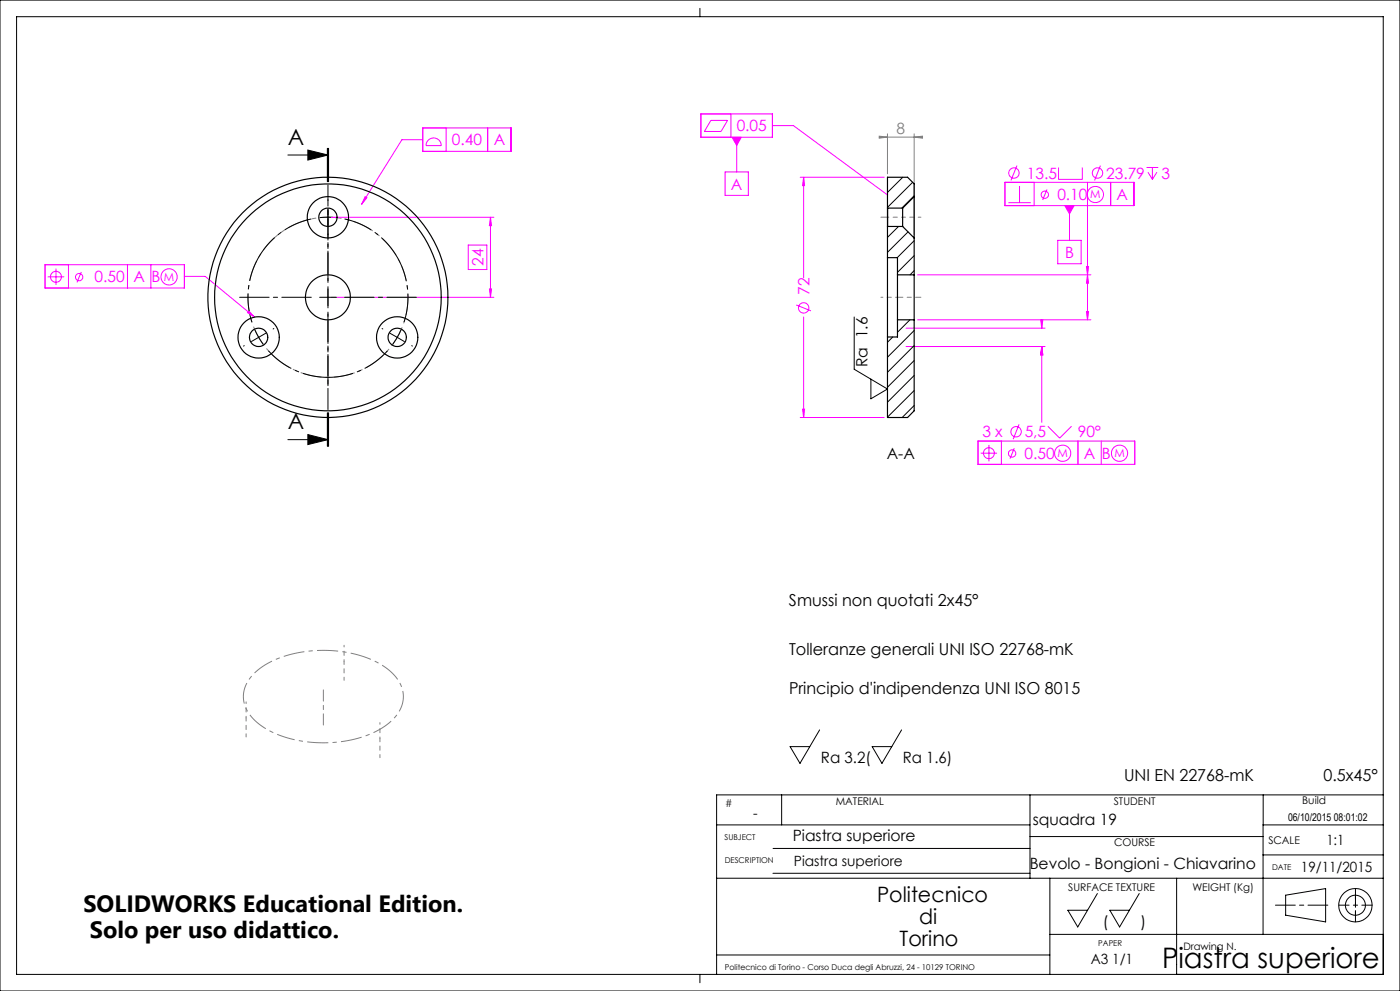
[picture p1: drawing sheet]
<svg xmlns="http://www.w3.org/2000/svg" width="420mm" height="297mm" viewBox="0 0 420 297" stroke-linecap="round" stroke-linejoin="round" font-family="sans-serif">
<g fill="none" stroke="#000" stroke-width=".3">
<path d="M0 0h420v297h-420zM5 5h410v287h-410zM210 2.5v2.5M86.4 46.5h12M92.4 45l6 1.5-6 1.5zM98.2 44.5v10M98.4 44.5v10M98.6 44.5v10M117 99.9l2.2 1.2M120.3 98.9l-1.1 2.2M256.3 95v15.7l9.9 5.9-4.9 2.9v-5.9M119.2 101.1l-1.4 2.1"/>
<path d="M119.2 101.1l2.1 1.3M86.4 131.8h12M92.4 130.2l6 1.6-6 1.4zM98.2 123.7v10M98.4 123.7v10M98.6 123.7v10zM234.5 238.2v9M309 238.2v25M379 238.2v9M415 238.2h-200v53.8M215 247.2h94M231.9 254.3h77.1"/>
<path d="M309 250.7h69.9M378.9 256.2h36.1M415 247.2h-36.1v32.8M215 263.2h200M231.9 261.7h77.1M315 263.2v28.8M353 263.2v28.8M385.7 268.3l12-2v10l-12-2zM210 292v2.5M215 286.2h100M315 280h100"/>
<circle cx="406.6" cy="271.3" r="5"/>
<circle cx="406.6" cy="271.3" r="3"/>
</g>
<path d="M401.6 271.3h10M406.6 276.3v-10" fill="none" stroke="#000" stroke-width=".3" stroke-dasharray="6.3 1.3 1.3 1.3" stroke-dashoffset="3.3"/>
<path d="M382.6 271.3h15.7" fill="none" stroke="#000" stroke-width=".3" stroke-dasharray="6.3 1.3 1.3 1.3" stroke-dashoffset=".4"/>
<path d="M406.6 268.3v6" fill="none" stroke="#000" stroke-width=".3" stroke-dasharray="6.3 1.3 1.3 1.3" stroke-dashoffset="3"/>
<g fill="none" stroke="#f0f" stroke-width=".3">
<path d="M126.8 38.3h26.5v7.1h-26.5zM133.8 38.3v7.1M146.3 38.3v7.1M210.3 34.1h21.4v7h-21.4zM213.3 36.1h5l-2 3.3h-5zM219.3 34.1v7M231.7 37.6h6.3l28.2 20.8M109.5 58.9l.6 .4-1.6 1.9zM126.8 41.9h-6.2l-12.1 19.3M128.4 42a2.28 2.28 0 0 1 2.5-.5 2.28 2.28 0 0 1 1.5 2.1h-4.6l.2-.8zM217.5 51.5h7v7.1h-7zM219.6 41.1h2.8l-1.4 2.5z"/>
<path d="M221 41.1v10.4M240.1 53.1h25.2M241.1 53.1l.3 2.5h-.6zM241.1 53.1v30.2M301.5 54.6h38.7v7h-38.7zM305.1 49.6l-1.8 4.5M305.9 55.7v5M310.2 54.6v7M314.1 56.8l-1.3 3.1M317.6 50.2v3.6h7.1v-3.6M326.2 54.6v41.2M330.1 49.6l-1.7 4.5"/>
<path d="M333.2 54.6v7M344 50.2h3.5M344.4 51.6l1.3 2.2M345.7 50.2v3.6M347.1 51.6l-1.4 2.2M13.5 79.3h41.8v7h-41.8zM20.5 79.3v7M38.2 79.3v7M45.3 79.3v7M99.4 65.1h48.8M140.5 73.4h5.5v7.4h-5.5zM147.1 65.1v24"/>
<path d="M147.1 65.1l.4 2.5h-.7zM302.5 60.7h6.7M317.3 72h7v7.1h-7zM319.4 61.6h2.8l-1.3 2.5zM320.9 61.6v10.4M325.9 79.9h.7l-.4 2.5zM14.3 83h5M16.8 80.5v4.9M24.4 81.5l-1.3 3.1M55.3 82.8h6.3l14.8 12.2M74.6 93.2l1.8 1.8-2.1-1.3zM99.4 89.1h48.8"/>
<path d="M146.8 86.6h.7l-.4 2.5zM238.9 91.4l4.4 1.8M241.1 95v30.1M271.8 98.4h41.7M275.3 82.4h52M275.3 95.8h52M312.2 95.8h.6l-.3 2.6zM312.5 95.8v2.6M325.9 93.4h.7l-.4 2.4zM326.2 82.4l.4 2.5h-.7zM271.8 103.9h41.7M312.5 103.9l.3 2.5h-.6z"/>
<path d="M312.5 103.9v22.7M240.1 125.1h25.2M240.8 122.6h.6l-.3 2.5zM293.4 132.2h47v7h-47zM294.2 135.8h4.9M296.7 133.3v5M300.4 132.2v7M304.3 134.3l-1.3 3.2M305.7 127.2l-1.7 4.4M314.4 127.7l3.5 3.6 3.6-3.6M323.4 132.2v7M330.4 132.2v7"/>
<circle cx="304.2" cy="51.8" r="1.55"/>
<circle cx="313.4" cy="58.4" r="1.09"/>
<circle cx="328.6" cy="58.3" r="2.42"/>
<circle cx="329.3" cy="51.9" r="1.55"/>
<circle cx="16.8" cy="83" r="1.63"/>
<circle cx="23.7" cy="83.1" r="1.09"/>
<circle cx="50.7" cy="83" r="2.43"/>
<circle cx="241.1" cy="92.3" r="1.56"/>
<circle cx="296.7" cy="135.8" r="1.64"/>
<circle cx="303.6" cy="135.9" r="1.09"/>
<circle cx="304.8" cy="129.4" r="1.55"/>
<circle cx="318.8" cy="135.8" r="2.43"/>
<circle cx="335.9" cy="135.8" r="2.42"/>
</g>
<path d="M263.8 40.8l2.4 .3-2.4 .3zM263.8 41.1h13M266.2 40.1v12M274.2 41.1l2.6-.3v.6zM274.2 40.1v30.2" fill="none" stroke="#808080" stroke-width=".3"/>
<path d="M85.7 221a37.4 37.4 0 0 0 29.2-3 11.1 11.1 0 0 0 6.1-10 12.7 12.7 0 0 0-7.4-9.2 37.4 37.4 0 0 0-34.3 .6 11.4 11.4 0 0 0-6.3 9.9 12.4 12.4 0 0 0 7.2 9.3l2.6 1.3 2.9 1.1" fill="none" stroke="#808080" stroke-width=".3" stroke-dasharray="6.3 1.3 1.3 1.3" stroke-dashoffset="3.6" stroke-linecap="butt"/>
<path d="M121.3 82.1a24 24 0 0 0-40.1-9.7 24 24 0 0 0 10.9 39.9 24 24 0 0 0 29.6-28.9l-.4-1.3" fill="none" stroke="#808080" stroke-width=".3" stroke-dasharray="6.3 1.3 1.3 1.3" stroke-dashoffset="4" stroke-linecap="butt"/>
<path d="M98.4 65.1l-2.5 .1M98.4 65.1l2.5 .1M77.6 101.1l1.4 2.1M77.6 101.1l-1.1-2.2" fill="none" stroke="#000" stroke-width=".3" stroke-dasharray="15.2 1.3 1.3 1.3" stroke-linecap="butt"/>
<path d="M93.4 65.6a24 24 0 0 0-17.8 30.9M121.2 96.5a24 24 0 0 0-17.8-30.9M80.5 105.1a24 24 0 0 0 35.7 0" fill="none" stroke="#000" stroke-width=".3" stroke-dasharray="15.2 1.3 1.3 1.3" stroke-dashoffset="6.5" stroke-linecap="butt"/>
<path d="M98.4 44.5v89.2" fill="none" stroke="#000" stroke-width=".3" stroke-dasharray="6.3 1.3 1.3 1.3" stroke-dashoffset="-.8"/>
<path d="M276.3 65.1h-5.5" fill="none" stroke="#808080" stroke-width=".3" stroke-dasharray="15.2 1.3 1.3 1.3" stroke-dashoffset="14.4"/>
<path d="M266.3 65.1h4.5" fill="none" stroke="#808080" stroke-width=".3" stroke-dasharray="15.2 1.3 1.3 1.3" stroke-dashoffset="14.9"/>
<path d="M264.3 65.1h2" fill="none" stroke="#808080" stroke-width=".3" stroke-dasharray="15.2 1.3 1.3 1.3"/>
<path d="M269.3 89.1h-5" fill="none" stroke="#808080" stroke-width=".3" stroke-dasharray="15.2 1.3 1.3 1.3" stroke-dashoffset="14.6"/>
<path d="M276.3 89.1h-7" fill="none" stroke="#808080" stroke-width=".3" stroke-dasharray="15.2 1.3 1.3 1.3" stroke-dashoffset="13.6"/>
<g fill="none" stroke="#000" stroke-width=".3" stroke-dasharray="15.2 1.3 1.3 1.3">
<path d="M98.4 65.1v-2.5M98.4 65.1v2.5M98.4 60.1v-.3M98.4 70.1v.2M81.9 98.6l.3-.1M98.4 89.1v-2.5M98.4 89.1h-2.5M98.4 89.1v2.5M98.4 89.1h2.5M114.8 98.6l-.2-.1M73.3 103.6l-.2 .1M77.6 101.1l-2.2 1.2"/>
<path d="M77.6 101.1l2.2-1.3M123.5 103.6l.2 .1"/>
</g>
<path d="M93.4 89.1h-21.5M98.4 84.1v-21.5M98.4 94.1v21.5M103.4 89.1h21.5" fill="none" stroke="#000" stroke-width=".3" stroke-dasharray="15.2 1.3 1.3 1.3" stroke-dashoffset="6.4"/>
<path d="M97 206.8v10.5" fill="none" stroke="#808080" stroke-width=".3" stroke-dasharray="15.2 1.3 1.3 1.3" stroke-dashoffset="11.9"/>
<path d="M103.2 203.9v-5.7M73.8 220.9v-5.7M114 227.1v-5.7" fill="none" stroke="#808080" stroke-width=".3" stroke-dasharray="15.2 1.3 1.3 1.3" stroke-dashoffset="14.3"/>
<path d="M103.2 193.4v4.8M73.8 210.4v4.8M114 216.6v4.8" fill="none" stroke="#808080" stroke-width=".3" stroke-dasharray="15.2 1.3 1.3 1.3" stroke-dashoffset="14.7"/>
<path d="M92.4 45l6 1.5-6 1.5zM92.4 130.2l6 1.6-6 1.4z" fill="#000"/>
<path d="M266.1 58.2v.3l.3 .1-.2-.2 .2 .1v-.2zM219.6 41.1l1.4 2.5 1.4-2.5zM319.4 61.6l1.5 2.5 1.3-2.5z" fill="#f0f"/>
<path d="M263.8 40.8l2.4 .3-2.4 .3zM274.2 41.1l2.6-.3v.6z" fill="#808080"/>
<g fill="#f0f">
<path d="M74.6 93.2l1.8 1.8-2.1-1.3z"/>
<path d="M109.5 58.9l.6 .4-1.6 1.9z"/>
<path d="M326.2 82.4l.4 2.5h-.7zM325.9 93.4h.7l-.4 2.4zM325.9 79.9h.7l-.4 2.5zM312.2 95.8h.6l-.3 2.6zM312.5 103.9l.3 2.5h-.6zM312.5 103.9l.3 2.5h-.6z"/>
<path d="M146.8 86.6h.7l-.4 2.5zM147.1 65.1l.4 2.5h-.7zM240.8 122.6h.6l-.3 2.5zM241.1 53.1l.3 2.5h-.6z"/>
</g>
<g fill="none" stroke="#000" stroke-width=".35">
<path d="M274.2 58.9v12.4M274.2 58.9v-3.8l-1.9-2h-6.1v9.2M274.2 58.9l-3.4 3.5M266.2 77.2v23.8M266.2 62.3v5.6M266.2 77.2h3v5.2M266.2 67.9v9.3M266.2 67.9h4.6M266.2 62.3l.1 .1M266.3 62.4v5.5M266.3 62.4h4.5M270.8 62.4v5.5"/>
<path d="M270.8 67.9l3.4 3.4M274.2 71.3v11.1M269.2 82.4v13.4M269.2 95.8v5.2h-3M269.2 82.4h5M269.2 95.8h5M274.2 82.4v13.4M274.2 95.8v27.3l-1.9 2h-6.1v-24.1"/>
<circle cx="98.4" cy="65.1" r="2.75"/>
<circle cx="98.4" cy="65.1" r="6.2"/>
<circle cx="98.4" cy="89.1" r="34"/>
<circle cx="98.4" cy="89.1" r="36"/>
<circle cx="98.4" cy="89.1" r="6.8"/>
<circle cx="77.6" cy="101.1" r="2.75"/>
<circle cx="77.6" cy="101.1" r="6.2"/>
<circle cx="119.2" cy="101.1" r="6.2"/>
<circle cx="119.2" cy="101.1" r="2.76"/>
</g>
<g fill="none" stroke="#000" stroke-width=".3">
<path d="M266.3 53.1l-.1 .1M270.8 53.1l-4.6 4.6M273.8 54.6l-7.6 7.6M274.2 58.7l-3.7 3.7M269.6 67.9l-3.4 3.3M272.4 69.5l-6.2 6.1M274.2 72.1l-5 5.1M274.2 76.6l-5 5M273 95.8l-3.8 3.8M274.2 81.1l-1.2 1.3M274.2 99.1l-8 8M267.8 101l-1.6 1.6"/>
<path d="M274.2 103.6l-8 8M274.2 108.1l-8 8M274.2 112.5l-8 8M274.2 117l-8 8M274.2 121.5l-3.5 3.6M245.9 218.8l-5.9 10-3-5h5.9M270.5 218.8l-5.9 10-2.9-5h5.8M329.2 267.8l-5.9 10-2.9-5h5.9M341.8 267.8l-5.9 10-2.9-5h5.8"/>
</g>
<text font-size="8.5" x="348.6" y="290.1">Piastra superiore</text>
<g font-size="7.1">
<text x="25" y="273.3">SOLIDWORKS Educational Edition.</text>
<text x="26.9" y="281">Solo per uso didattico.</text>
</g>
<g font-size="6.7">
<text x="86.4" y="43.4">A</text>
<text x="86.4" y="128.6">A</text>
</g>
<g font-size="6.3">
<text x="263.1" y="270.4">Politecnico</text>
<text x="275.7" y="276.8">di</text>
<text x="269.9" y="283.7">Torino</text>
</g>
<g font-size="4.9">
<text x="236.7" y="181.7">Smussi non quotati 2x45°</text>
<text x="236.7" y="196.2">Tolleranze generali UNI ISO 22768-mK</text>
<text x="236.7" y="208">Principio d'indipendenza UNI ISO 8015</text>
<text x="337.2" y="234">UNI EN 22768-mK</text>
<text x="397" y="234.1">0.5x45°</text>
</g>
<g font-size="4.7" fill="#f0f">
<text x="221" y="39.4">0.05</text>
<text x="135.6" y="43.6">0.40</text>
<text x="148.1" y="43.6">A</text>
<text x="308.1" y="53.5">13.5</text>
<text x="331.8" y="53.5">23.79</text>
<text x="348.5" y="53.5">3</text>
<text x="219.3" y="56.8">A</text>
<text x="317.2" y="59.9">0.10</text>
<text x="335" y="59.9">A</text>
<text x="319.5" y="77.3">B</text>
<text x="145" y="79.7" transform="rotate(-90 145 79.7)">24</text>
<text x="28.4" y="84.6">0.50</text>
<text x="40" y="84.6">A</text>
<text x="45.5" y="84.6">B</text>
<text x="242.8" y="88.4" transform="rotate(-90 242.8 88.4)">72</text>
<text x="294.7" y="131.1">3 x</text>
<text x="307.4" y="131.1">5,5</text>
<text x="323.3" y="131.1">90°</text>
<text x="307.4" y="137.4">0.50</text>
<text x="325.2" y="137.4">A</text>
<text x="330.6" y="137.4">B</text>
</g>
<text font-size="4.7" fill="#808080" x="269" y="40.1">8</text>
<g font-size="4.7">
<text x="260.3" y="110" transform="rotate(-90 260.3 110)">Ra 1.6</text>
<text x="266" y="137.6">A-A</text>
<text x="246.3" y="228.7">Ra 3.2(</text>
<text x="270.9" y="228.7">Ra 1.6)</text>
<text x="309.9" y="247.1">squadra 19</text>
<text x="237.8" y="252.1">Piastra superiore</text>
<text x="308.9" y="260.5">Bevolo - Bongioni - Chiavarino</text>
<text x="330.9" y="277.8">(</text>
<text x="342.2" y="277.8">)</text>
</g>
<g font-size="4.2">
<text x="225.9" y="245.1">-</text>
<text x="397.9" y="253.2">1:1</text>
<text x="238.2" y="259.5">Piastra superiore</text>
<text x="390.3" y="261.3">19/11/2015</text>
<text x="327.2" y="289">A3 1/1</text>
</g>
<g font-size="3.4" fill="#f0f">
<text x="327.1" y="59.5">M</text>
<text x="49.2" y="84.2">M</text>
<text x="317.3" y="137">M</text>
<text x="334.3" y="137">M</text>
</g>
<g font-size="3.2">
<text x="217.5" y="241.9">#</text>
<text x="250.7" y="241.3">MATERIAL</text>
<text x="334.2" y="241.2">STUDENT</text>
<text x="390.6" y="241">Build</text>
<text x="386.4" y="246.1">06/10/2015 08:01:02</text>
<text x="334.2" y="253.6">COURSE</text>
<text x="380.5" y="252.9">SCALE</text>
<text x="320.5" y="267.2">SURFACE TEXTURE</text>
<text x="357.7" y="267.2">WEIGHT (Kg)</text>
</g>
<text font-size="3.1" x="355" y="284.8">Drawing N.</text>
<g font-size="2.4">
<text x="217.4" y="251.7">SUBJECT</text>
<text x="217.4" y="258.7">DESCRIPTION</text>
<text x="381.6" y="260.6">DATE</text>
<text x="329.5" y="283.6">PAPER</text>
<text x="217.4" y="290.7">Politecnico di Torino - Corso Duca degli Abruzzi, 24 - 10129 TORINO</text>
</g>
</svg>
